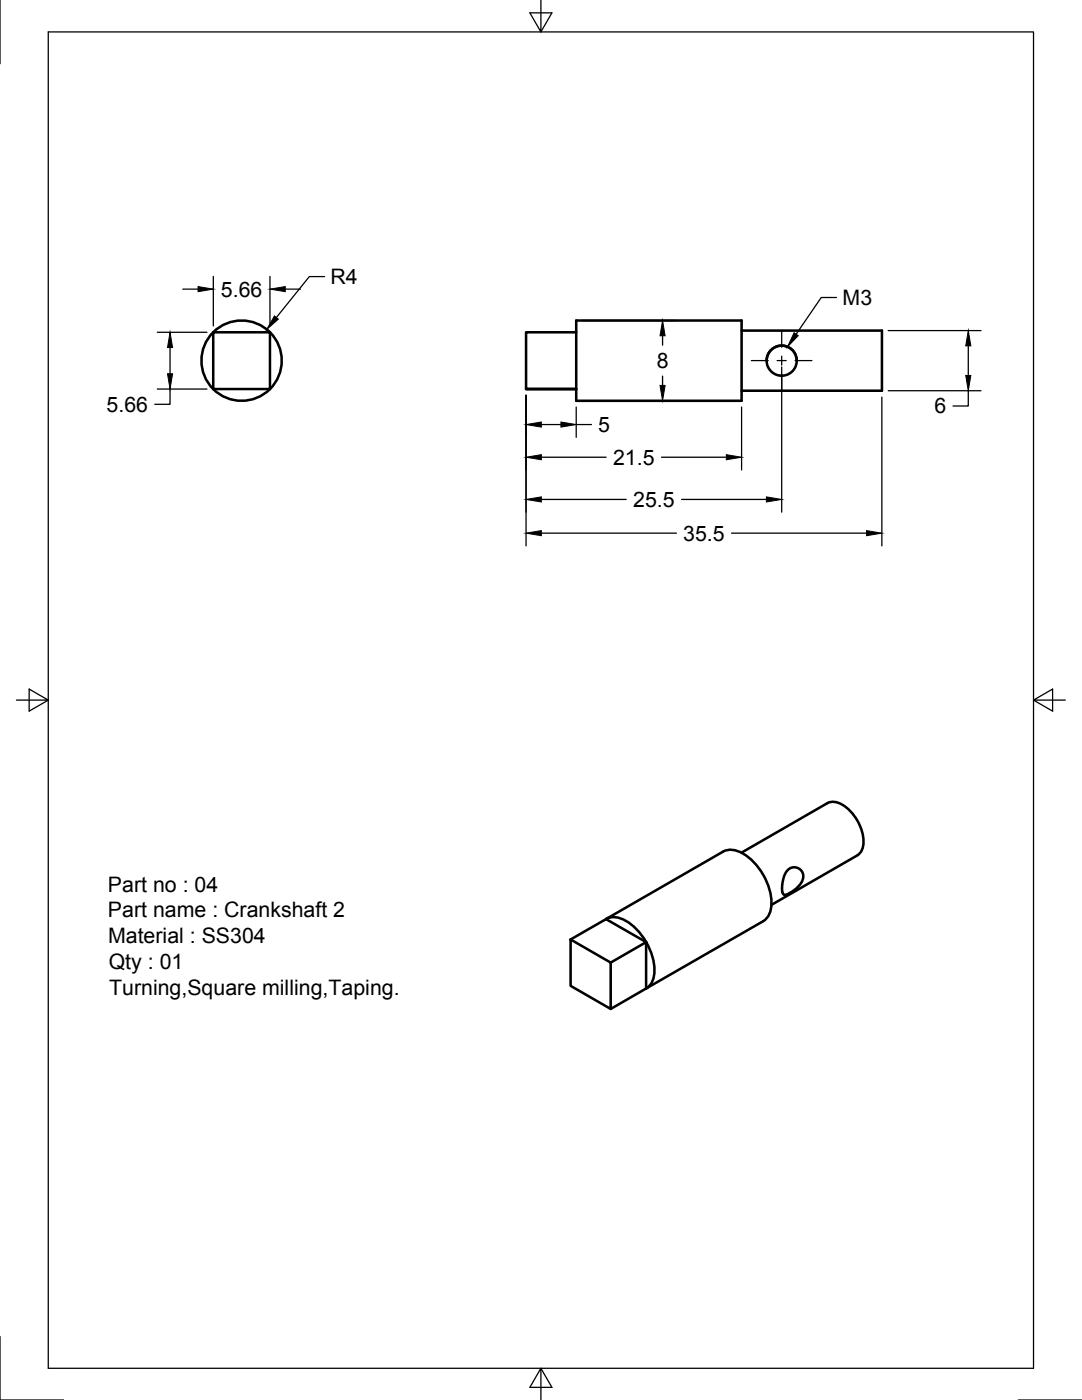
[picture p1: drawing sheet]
<svg xmlns="http://www.w3.org/2000/svg" width="216mm" height="279mm" viewBox="0 0 216 279" stroke-linecap="round" stroke-linejoin="round" font-family="sans-serif">
<!-- layer: Visible -->
<g fill="none" stroke="#000" stroke-width=".51">
<path d="M42.5 66.3h11.4v11.3h-11.4zM115 66.3h-10v11.3h10h-10M115 64h33v16h-33zM148 66h28v12h-28M153 72l.3-1.3a3 3 0 0 1 3.3-1.7 3 3 0 0 1 2.4 3M147.9 170.2l17.2-9.9a3.7 3.7 0 0 1 4.1 1.1 8.9 8.9 0 0 1 3 7.7l-.6 1.2-.5 .4-17.2 9.9M157.2 173.7l.6-.5 .7-.1a1.95 1.95 0 0 1 1.7 1.3 1.95 1.95 0 0 1-.5 2.1l-1.2 1.1-1.7 1a.84 .84 0 0 1-.8-1.2l.4-2.2 .3-.8zM113.9 187.5l8 4.6v9.3l-8-4.7zM113.9 187.5l7-4.1 8 4.6M120.9 183.4a4.2 4.2 0 0 1 4.4 .6 12 12 0 0 1 5.2 10.9 3.4 3.4 0 0 1-1.6 2.4M120.9 183.4l23.4-13.4a4.2 4.2 0 0 1 4.4 .6 12 12 0 0 1 5.1 10.9 3.4 3.4 0 0 1-1.5 2.3M121.9 192.1l7-4.1v9.3l-7 4.1"/>
<path d="M152.3 183.9l-23.4 13.4"/>
<circle cx="48.2" cy="72" r="8"/>
<circle cx="156" cy="72" r="3"/>
</g>
<!-- layer: Border -->
<path d="M0 0v12.7M9.6 6.4h196.6v266.7h-196.6zM107.9 0v6.4l-2.2-3.8h4.4l-2.2 3.8M3.3 139.7h6.3l-3.8-2.2v4.4l3.8-2.2M206.2 139.7l3.8 2.2v-4.4l-3.8 2.2h6.4M0 266.7v12.7h12.7M107.9 273.1l2.2 3.8h-4.4l2.2-3.8v6.3M203.2 279.4h12.7" fill="none" stroke="#000" stroke-width=".25"/>
<!-- layer: Dimensions -->
<g fill="none" stroke="#000" stroke-width=".25">
<path d="M36.5 57.7h3M42.6 55.2v9.8M53.9 55.2v9.8M56.9 57.7h3.1M64.8 55.2h-3.1l-6.6 8.2M31.4 66.3h9.9M31.4 77.6h9.9M33.9 77.6v3.1h-3M33.9 69.4v5.2M105 78.9v30M116.2 64h18.5M116.2 80h18.5"/>
<path d="M132.2 67v1.9M132.2 75.1v1.8M156 73.2v29M176 79.2v29.7M177.2 66h18.5M177.2 78h18.5M193.2 78v3h-3M193.2 69v5.9M108 99.7h16.9M108 91.2h12.9M108 84.7h3.9M115 81.2v6.1"/>
<path d="M115 84.7h3M132 91.2h12.9M136 99.7h16.9M148 81.2v12.6M108 106.4h27M146 106.4h26.9"/>
</g>
<g fill="#000" stroke="#000" stroke-width=".2">
<path d="M39.5 57.2l3.1 .5-3.1 .5zM53.9 57.7l3-.5v1zM33.9 66.3l.5 3.1h-1zM33.4 74.6h1l-.5 3zM54.8 63.1l.7 .6-2.3 2zM132.2 64l.5 3h-1zM131.7 76.9h1l-.5 3.1zM193.2 66l.5 3h-1zM192.7 74.9h1l-.5 3.1zM105 99.7l3-.5v1zM105 91.2l3-.5v1.1zM105 84.7l3-.5v1z"/>
<path d="M111.9 84.2l3.1 .5-3.1 .5zM144.9 90.7l3.1 .5-3.1 .6zM152.9 99.2l3.1 .5-3.1 .5zM105 106.4l3-.5v1zM172.9 105.9l3.1 .5-3.1 .5z"/>
</g>
<!-- layer: Center Lines -->
<path d="M149.9 72h3.4M155.1 72h1.8M156 65.9v3.4M156 71.1v1.8M156 74.7v3.3M158.6 72h3.4" fill="none" stroke="#000" stroke-width=".25"/>
<!-- layer: Annotations -->
<path d="M158.5 66.4l.8 .6-2.2 2.2z" fill="#000" stroke="#000" stroke-width=".2"/>
<path d="M166.9 59.4h-3l-5 7.3" fill="none" stroke="#000" stroke-width=".25"/>
<g font-size="4.3">
<text x="44.1" y="59.2">5.66</text>
<text x="66" y="56.7">R4</text>
<text x="168.1" y="60.9">M3</text>
<text x="131" y="73.5">8</text>
<text x="21.3" y="82.2">5.66</text>
<text x="186.5" y="82.5">6</text>
<text x="119.4" y="86.2">5</text>
<text x="122.3" y="92.8">21.5</text>
<text x="126.3" y="101.2">25.5</text>
<text x="136.3" y="107.9">35.5</text>
<text x="21.5" y="177.9">Part no : 04</text>
<text x="21.5" y="183.1">Part name : Crankshaft 2</text>
<text x="21.6" y="188.2">Material : SS304</text>
<text x="21.7" y="193.3">Qty : 01</text>
<text x="21.8" y="198.5">Turning,Square milling,Taping.</text>
</g>
</svg>
